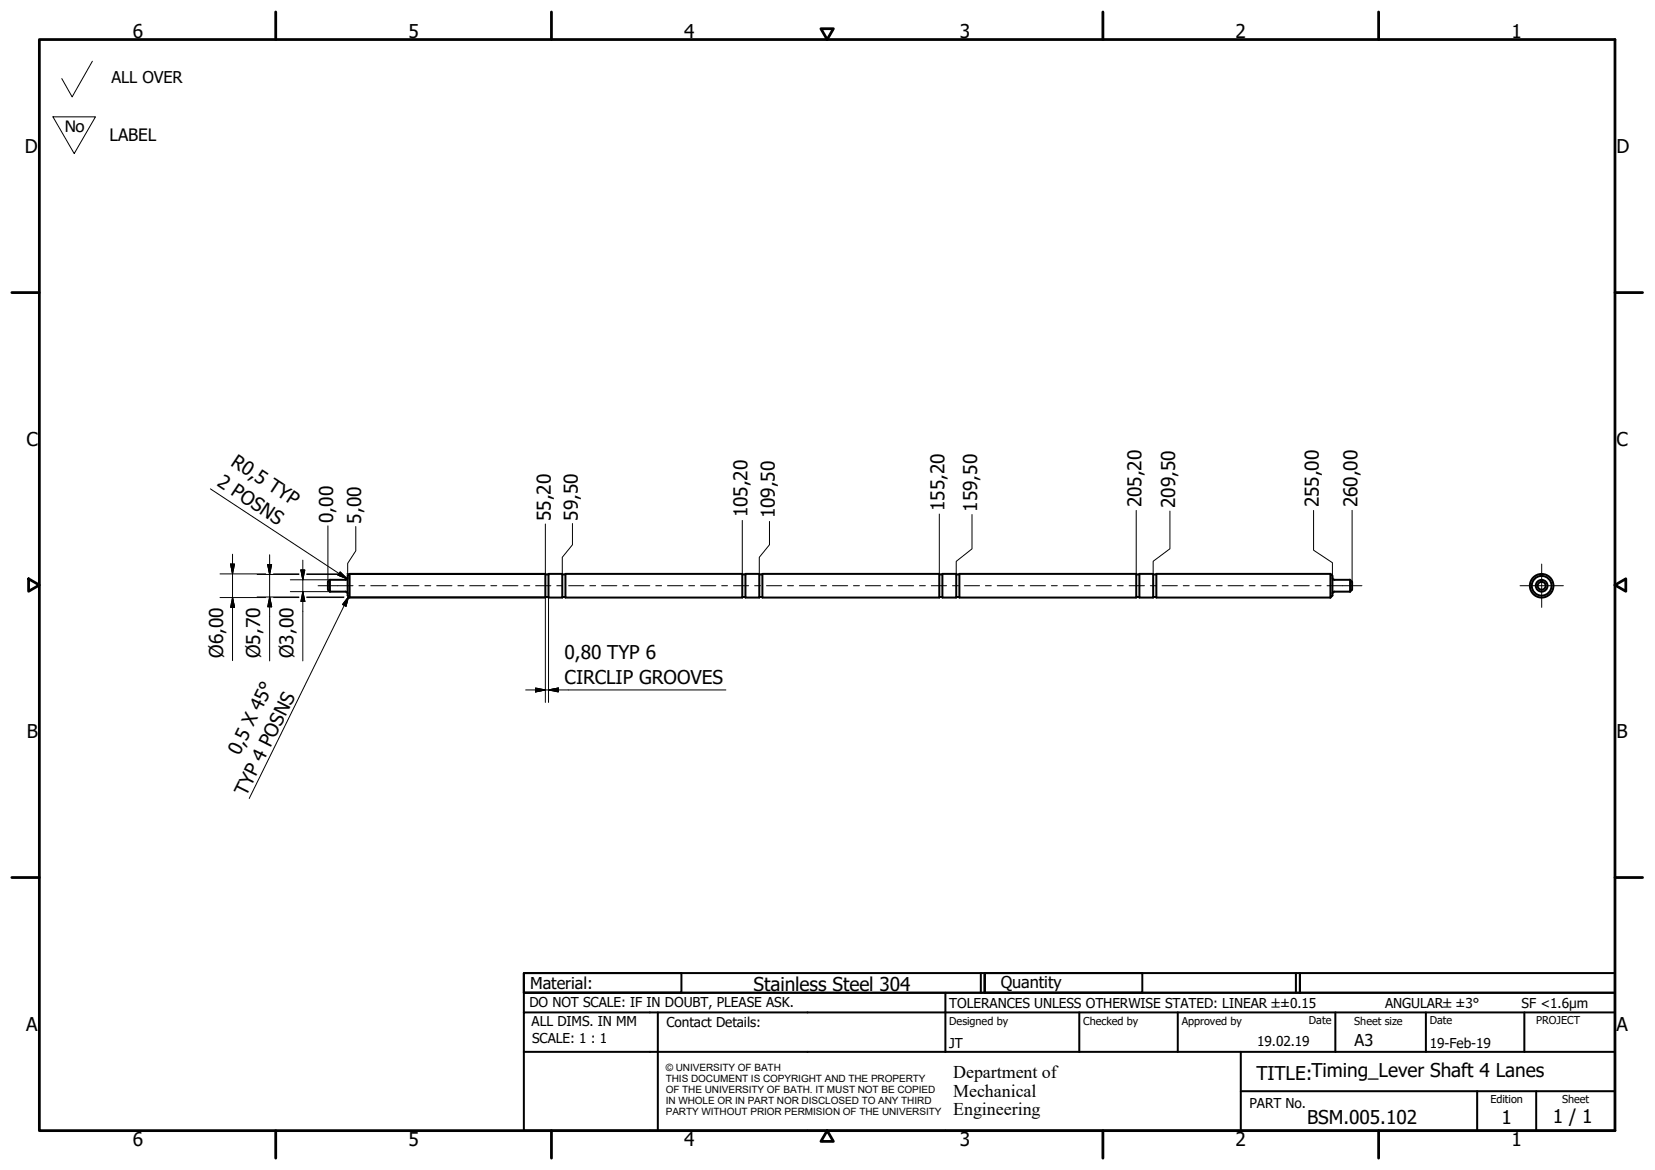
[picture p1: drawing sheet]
<svg xmlns="http://www.w3.org/2000/svg" width="420mm" height="297mm" viewBox="0 0 420 297" stroke-linecap="round" stroke-linejoin="round" font-family="sans-serif">
<!-- layer: Visible (ISO) -->
<g fill="none" stroke="#000" stroke-width=".51">
<path d="M83.8 150.2h4l.2 .1 .3 .4M83.8 147.2v3M83.8 147.2l-.6 .5v2l.6 .5M88.3 146.7l-.3 .4-.2 .1h-4M88.8 145.7l-.5 .5v5l.5 .5M88.8 145.7v6M88.8 145.7h49.7v6h-49.7M138.5 151.6h.8M138.5 145.8h.8M139.3 145.7h3.4v6h-3.4zM142.7 151.6h.9M142.7 145.8h.9"/>
<path d="M143.6 145.7h44.8v6h-44.8zM188.4 151.6h.9M188.4 145.8h.9M189.3 145.7h3.5v6h-3.5zM192.8 151.6h.7M192.8 145.8h.7M193.5 145.7h45v6h-45zM238.5 151.6h.7M238.5 145.8h.7M239.2 145.7h3.6v6h-3.6zM242.8 151.6h.8M242.8 145.8h.8"/>
<path d="M243.6 145.7h44.9v6h-44.9zM288.5 151.6h.8M288.5 145.8h.8M289.3 145.7h3.5v6h-3.5zM292.8 151.6h.8M292.8 145.8h.8M337.8 145.7l.5 .5v5l-.5 .5M337.8 145.7v6M337.8 145.7h-44.2v6h44.2M338.3 146.7v.3l.5 .2M338.8 150.2h4M338.8 147.2h4"/>
<path d="M338.8 150.2l-.3 .1-.2 .4M342.8 147.2v3M342.8 147.2l.5 .5v2l-.5 .5"/>
<circle cx="391.4" cy="148.7" r="3"/>
<circle cx="391.4" cy="148.7" r="2.51"/>
<circle cx="391.4" cy="148.7" r="1.49"/>
<circle cx="391.4" cy="148.7" r="1.01"/>
</g>
<!-- layer: Border (ISO) -->
<g fill="none" stroke="#000" stroke-width=".7">
<path d="M10 10h400v277h-400zM70 3v7M140 3v7M208.4 7.3h3.2l-1.6 2.7zM280 3v7M350 3v7M3 74.3h7M410 74.3h7M7.3 146.9l2.7 1.6-2.7 1.6zM410 148.5l2.7-1.6v3.2zM3 222.8h7M410 222.8h7"/>
<path d="M70 287v7M140 287v7M210 287l1.6 2.8h-3.2zM280 287v7M350 287v7"/>
</g>
<!-- layer: Title (ISO) -->
<g fill="none" stroke="#000" stroke-width=".51">
<path d="M133 247h40v5h-40zM133 247h117v5h-117zM133 257v-5h277v5M133 257h277v30h-277zM167 257v30M240 252v15M249 247v5M250 247h40v5h-40zM250 247h80v5h-80zM274 257v10M299 257v10M329 247v5"/>
<path d="M330 247h80v5h-80zM339 257v10M362 257v10M387 257v10M133 267h277M315 277h95M315 267v20M375 277v10M390 277v10"/>
</g>
<!-- layer: Sketch Geometry (ISO) -->
<path d="M23.5 15.5l-5.2 9.1-2.6-4.7M13.4 29.7h10.8l-5.4 9.3z" fill="none" stroke="#000" stroke-width=".25"/>
<!-- layer: Centerline (ISO) -->
<g fill="none" stroke="#000" stroke-width=".25">
<path d="M80.8 148.7h8.8M91.1 148.7h1.5M94.1 148.7h3.9M99.5 148.7h1.5M102.5 148.7h3.9M107.9 148.7h1.5M110.9 148.7h3.8M116.2 148.7h1.6M119.2 148.7h3.9M124.6 148.7h1.5M127.6 148.7h3.9M133 148.7h1.5"/>
<path d="M136 148.7h3.8M141.4 148.7h1.5M144.4 148.7h3.8M149.7 148.7h1.5M152.7 148.7h3.9M158.1 148.7h1.5M161.1 148.7h3.9M166.5 148.7h1.5M169.5 148.7h3.8M174.8 148.7h1.5M177.8 148.7h3.9M183.2 148.7h1.5"/>
<path d="M186.2 148.7h3.9M191.6 148.7h1.5M194.6 148.7h3.9M199.9 148.7h1.5M202.9 148.7h3.9M208.3 148.7h1.5M211.3 148.7h3.9M216.7 148.7h1.5M219.7 148.7h3.9M225.1 148.7h1.5M228.1 148.7h3.8M233.4 148.7h1.5"/>
<path d="M236.4 148.7h3.9M241.8 148.7h1.5M244.8 148.7h3.9M250.2 148.7h1.5M253.2 148.7h3.8M258.6 148.7h1.5M261.6 148.7h3.8M266.9 148.7h1.5M269.9 148.7h3.9M275.3 148.7h1.5M278.3 148.7h3.9M283.7 148.7h1.5"/>
<path d="M286.7 148.7h3.8M292 148.7h1.5M295 148.7h3.9M300.4 148.7h1.5M303.4 148.7h3.9M308.8 148.7h1.5M311.8 148.7h3.8M317.1 148.7h1.5M320.1 148.7h3.9M325.5 148.7h1.5M328.5 148.7h3.9M333.9 148.7h1.5"/>
<path d="M336.9 148.7h8.9"/>
</g>
<!-- layer: Center Mark (ISO) -->
<path d="M385.9 148.7h11M391.4 143.2v11" fill="none" stroke="#000" stroke-width=".25"/>
<!-- layer: Dimension (ISO) -->
<g fill="none" stroke="#000" stroke-width=".25">
<path d="M53.4 124.1l34.8 22.9M83.2 133.5v14.2M90.3 133.7v6.2l-2 3.1v2.8h50.2M138.5 133v12.7M145.3 132.9v5.4l-2.6 3.2v4.2M188.4 132.1v13.6M195.3 132.4v5.9l-2.5 3.2v4.2M238.5 130.5v15.2M246.8 130.6v8.7l-4 3.2v3.2M288.5 129.6v16.1M297 129.8v9.5l-4.2 3.2v3.2M333.5 129.6v10.1l4.8 3.2v3.3"/>
<path d="M343.3 129.6v18.1M55.9 145.7h11.6M55.9 151.7h11.6M58.5 143.2h1l-.5 2.5zM59 151.7l.5 2.5h-1zM59 140.7v27M65.3 151.6h10.6M65.3 145.8h10.6M68 143.3h1l-.5 2.5zM68.5 151.6l.5 2.5h-1zM68.5 140.9v26.9M69.4 145.7h6.5"/>
<path d="M69.4 151.7h6.5M73.7 150.2h10.1M73.7 147.2h10.1M76.4 144.7h1l-.5 2.5zM76.9 150.2l.5 2.5h-1zM76.9 142.2v25.6M77.9 151.6h9.4M77.9 145.8h8.1M77.9 145.7h8.2M77.9 151.7h9.4M86.4 145.2l1.8 1.8-2.4-1zM88.1 145.7h.7"/>
<path d="M88.5 151.6h50M138.5 151.7v26.6M139.3 151.7v26.6M133.5 175.2h50.8M136 174.7l2.5 .5-2.5 .5zM139.3 175.2l2.5-.5v1z"/>
</g>
<g fill="#000" stroke="#000" stroke-width=".25">
<path d="M58.5 143.2l.5 2.5zM58.5 143.2h1l-.5 2.5zM59 151.7l.5 2.5zM59 151.7l.5 2.5h-1zM68 143.3l.5 2.5zM68 143.3h1l-.5 2.5zM68.5 151.6l.5 2.5zM68.5 151.6l.5 2.5h-1zM76.4 144.7l.5 2.5zM76.4 144.7h1l-.5 2.5zM76.9 150.2l.5 2.5zM76.9 150.2l.5 2.5h-1z"/>
<path d="M85.8 146l2.4 1zM86.4 145.2l1.8 1.8-2.4-1zM136 175.7l2.5-.5zM136 174.7l2.5 .5-2.5 .5zM139.3 175.2l2.5-.5zM139.3 175.2l2.5-.5v1z"/>
</g>
<!-- layer: Symbol (ISO) -->
<path d="M88.5 151.5l-.7 2.4-.8-.4zM88.5 151.5l-25.2 51.2" fill="none" stroke="#000" stroke-width=".25"/>
<path d="M88.5 151.5l-.7 2.4zM88.5 151.5l-.7 2.4-.8-.4z" fill="#000" stroke="#000" stroke-width=".25"/>
<g font-size="4.8">
<text x="33.7" y="9.6">6</text>
<text x="103.7" y="9.6">5</text>
<text x="173.7" y="9.6">4</text>
<text x="243.7" y="9.6">3</text>
<text x="313.7" y="9.6">2</text>
<text x="383.7" y="9.6">1</text>
<text x="6.3" y="38.9">D</text>
<text x="410.4" y="38.9">D</text>
<text x="6.7" y="113.2">C</text>
<text x="410.4" y="113.2">C</text>
<text x="58.4" y="117.9" transform="rotate(33 58.4 117.9)">R0,5 TYP</text>
<text x="54.9" y="123.2" transform="rotate(33 54.9 123.2)">2 POSNS</text>
<text x="189.8" y="131.4" transform="rotate(-90 189.8 131.4)">105,20</text>
<text x="196.7" y="131.6" transform="rotate(-90 196.7 131.6)">109,50</text>
<text x="239.8" y="129.7" transform="rotate(-90 239.8 129.7)">155,20</text>
<text x="248.1" y="129.9" transform="rotate(-90 248.1 129.9)">159,50</text>
<text x="289.8" y="128.8" transform="rotate(-90 289.8 128.8)">205,20</text>
<text x="298.4" y="129" transform="rotate(-90 298.4 129)">209,50</text>
<text x="334.8" y="128.8" transform="rotate(-90 334.8 128.8)">255,00</text>
<text x="344.6" y="128.8" transform="rotate(-90 344.6 128.8)">260,00</text>
<text x="84.6" y="132.7" transform="rotate(-90 84.6 132.7)">0,00</text>
<text x="91.7" y="132.9" transform="rotate(-90 91.7 132.9)">5,00</text>
<text x="139.8" y="132.3" transform="rotate(-90 139.8 132.3)">55,20</text>
<text x="146.7" y="132.2" transform="rotate(-90 146.7 132.2)">59,50</text>
<text x="56.6" y="166.9" transform="rotate(-90 56.6 166.9)">Ø6,00</text>
<text x="66.1" y="167" transform="rotate(-90 66.1 167)">Ø5,70</text>
<text x="74.5" y="167" transform="rotate(-90 74.5 167)">Ø3,00</text>
<text x="143.3" y="167.3">0,80 TYP 6</text>
<text x="143.3" y="173.6">CIRCLIP GROOVES</text>
<text x="6.8" y="187.4">B</text>
<text x="410.4" y="187.4">B</text>
<text x="60.8" y="192" transform="rotate(-64 60.8 192)">0,5 X 45°</text>
<text x="62.5" y="202.3" transform="rotate(-64 62.5 202.3)">TYP 4 POSNS</text>
<text x="191.3" y="251.7">Stainless Steel 304</text>
<text x="6.7" y="261.7">A</text>
<text x="410.4" y="261.7">A</text>
<text x="319" y="274.2">TITLE:Timing_Lever Shaft 4 Lanes</text>
<text x="331.9" y="285.3">BSM.005.102</text>
<text x="381.2" y="285.3">1</text>
<text x="394.2" y="285">1 / 1</text>
<text x="33.7" y="291">6</text>
<text x="103.7" y="290.9">5</text>
<text x="173.7" y="290.9">4</text>
<text x="243.7" y="291">3</text>
<text x="313.7" y="291">2</text>
<text x="383.7" y="290.9">1</text>
</g>
<text font-size="4.7" x="16.3" y="33.4">No</text>
<g font-size="4.6">
<text x="242" y="273.7">Department of</text>
<text x="242" y="278.4">Mechanical</text>
<text x="242" y="283.2">Engineering</text>
</g>
<text font-size="4.3" x="27.8" y="35.9">LABEL</text>
<g font-size="4.1">
<text x="28.3" y="21">ALL OVER</text>
<text x="134.6" y="251.1">Material:</text>
<text x="254" y="250.8">Quantity</text>
<text x="343.9" y="265.6">A3</text>
</g>
<g font-size="3.5">
<text x="134.4" y="255.6">DO NOT SCALE: IF IN DOUBT, PLEASE ASK.</text>
<text x="241" y="256">TOLERANCES UNLESS OTHERWISE STATED: LINEAR ±±0.15</text>
<text x="351.6" y="256">ANGULAR±±3°</text>
<text x="386.3" y="256">SF &lt;1.6µm</text>
<text x="134.9" y="260.6">ALL DIMS. IN MM</text>
<text x="169.2" y="260.6">Contact Details:</text>
<text x="135.1" y="264.8">SCALE: 1 : 1</text>
<text x="241" y="266">JT</text>
<text x="319.2" y="265.5">19.02.19</text>
<text x="363" y="266">19-Feb-19</text>
<text x="317.2" y="281.2">PART No.</text>
</g>
<g font-size="2.8">
<text x="241" y="260.1">Designed by</text>
<text x="275" y="260.1">Checked by</text>
<text x="300" y="260.1">Approved by</text>
<text x="332.3" y="260">Date</text>
<text x="343.8" y="260.1">Sheet size</text>
<text x="363" y="260">Date</text>
<text x="390" y="260.1">PROJECT</text>
<text x="378.4" y="280.1">Edition</text>
<text x="396.6" y="280.1">Sheet</text>
</g>
<g font-size="2.5">
<text x="169" y="271.9">© UNIVERSITY OF BATH</text>
<text x="169" y="274.7">THIS DOCUMENT IS COPYRIGHT AND THE PROPERTY</text>
<text x="169" y="277.5">OF THE UNIVERSITY OF BATH. IT MUST NOT BE COPIED</text>
<text x="169" y="280.4">IN WHOLE OR IN PART NOR DISCLOSED TO ANY THIRD</text>
<text x="169" y="283.2">PARTY WITHOUT PRIOR PERMISION OF THE UNIVERSITY</text>
</g>
</svg>
